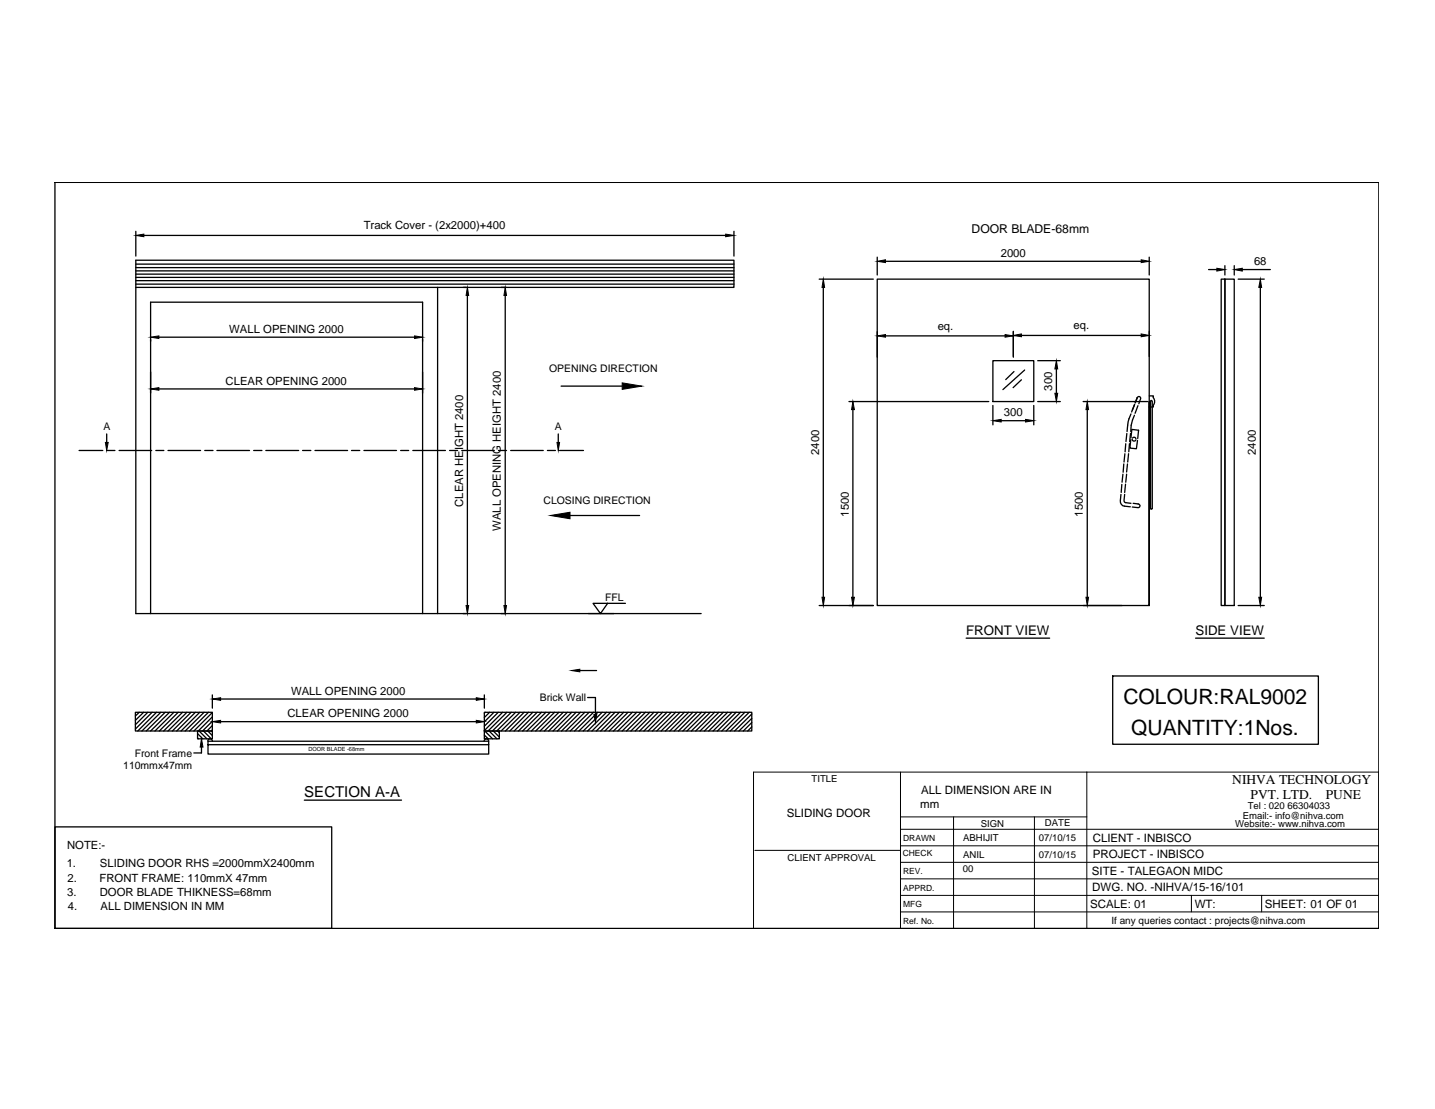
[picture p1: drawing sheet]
<svg xmlns="http://www.w3.org/2000/svg" width="279mm" height="216mm" viewBox="0 0 279 216" stroke-linecap="round" stroke-linejoin="round" font-family="sans-serif">
<!-- layer: 0 -->
<g fill="none" stroke="#000" stroke-width=".25">
<path d="M10.7 35.5h257.8v145.2h-257.8zM26.4 56h116.5v-5.3h-116.5v68.8h110.1M26.4 55.3h116.5M26.4 54.6h116.5M26.4 54h116.5M26.4 53.4h116.5M26.4 52.7h116.5M26.4 52.1h116.5M26.4 51.4h116.5M26.4 45v4.9M28 45.8h113.3M85.2 56v63.5"/>
<path d="M90.2 56h.6M91 57.5v60.4M97.6 56h.9M98.4 57.5v60.4M142.9 45v4.9M159.5 54.3h10.5M160.3 56v60.3M170.8 50.1v3.4M172.4 50.9h49.8M223.8 50.1v3.4M235.3 52.5h1.6M237.8 54.3h.7v63.6h-.7z"/>
<path d="M238.5 54.3h1.8v63.6h-1.8zM238.5 51.7v1.8M240.3 51.7v1.8M241.1 54.3h5.1M241.9 52.5h5.4M245.4 56v60.3M30.9 65.6h49.8M30.9 75.7h49.8M109.2 75.2h11.9M165.3 78.2h27.2M166.1 79.7v36.6M170.8 64.6v4.9"/>
<path d="M172.4 65.4h23.3M193.3 70.2h8v8h-8zM193.3 78.9v3.8M197.3 64.5v5M197.4 72.3l-1.6 1.6M198.9 73.9l-1.6 1.6M198.9 65.3h23.3M199.5 72l-4.2 3.8M201.3 78.9v3.8M202 78.2h4.4M202 70.2h4.4M205.7 71.8v4.8"/>
<path d="M210.9 78.2h12.6M211.7 79.7v36.6M220.9 78.8l-.4 1.1M220.9 78.7l-.6 1.5M221.1 78.3l.3-.9-.4 1.1M221.4 77.5a.37 .37 0 0 1 .4-.3 .37 .37 0 0 1 .3 .3l-.4 1.1M221.6 79l-.6 1.5M223.8 78.2v39.7v-63.6h-53v63.6h53M223.8 77.1h.8l-.1 .3a1.12 1.12 0 0 1 0 1.5M223.8 64.5v4.9M224 78.2v20.8M224 78.1l.2-.1 .1 .1"/>
<path d="M224.4 78.2v20.8M224.6 78.9v.3h-.8M15.4 87.7h4.6M20.8 84.5v1.6M20.8 87.7h1.6M23.2 87.7h6.3M30.3 87.7h1.6M32.7 87.7h6.4M39.9 87.7h1.6M42.2 87.7h6.4M49.4 87.7h1.6M51.8 87.7h6.4"/>
<path d="M58.9 87.7h1.6M61.3 87.7h6.4M68.4 87.7h1.6M70.9 87.7h6.3M78 87.7h1.6M80.4 87.7h6.3M87.5 87.7h1.6M89.9 87.7h6.4M97.1 87.7h1.5M99.4 87.7h6.4M106.6 87.7h1.5M108.7 84.5v1.6"/>
<path d="M109 87.7h4.6M194.9 81.9h4.8M218.3 96.3l-.2 1.2a.95 .95 0 0 0 .8 1l1.2 .2M218.4 94.3l-.1 1.6M218.6 92.3l-.1 1.6M218.8 90.3l-.1 1.6M219 96.3l-.2 1.1 .2 .4 1.2 .2M219 88.3l-.2 1.6M219.1 94.3l-.1 1.6M219.2 86.4l-.1 1.6M219.4 92.3l-.2 1.6M219.4 84.4l-.2 1.6"/>
<path d="M219.5 90.3l-.1 1.6M219.7 88.3l-.1 1.6M219.9 86.4l-.1 1.6M220.1 84.4l-.2 1.6M220.2 85.6l-.2 1.6 1.3 .2 .2-1.6M220.2 80.6a7.5 7.5 0 0 0-.8 3.4M220.2 85.2l.2-1.6 1.3 .2-.2 1.6M220.4 85.5a.39 .39 0 0 0 .3 .4 .39 .39 0 0 0 .4-.2M220.5 85.3a.37 .37 0 0 1 .4-.2 .37 .37 0 0 1 .3 .4M220.6 98l1.2 .2 .2 .3-.4 .3-1.1-.1M220.9 80.8l-.7 2v1.2M224 99l.2 .1 .1-.1"/>
<path d="M29.3 119.5v-60.7h53v60.7M107.9 100.4h16.6M115.5 117.5h2.8l-1.4 2zM118.3 117.5h3.5M159.5 117.9h10.5M210.9 117.9h7.6M241.1 117.9h5.1M26.4 138.7h14.9v3.6h-14.9zM27.1 138.7l-.7 .7M28 138.7l-1.6 1.5M28.8 138.7l-2.4 2.4M29.6 138.7l-3.2 3.2"/>
<path d="M30.5 138.7l-3.7 3.6M31.3 138.7l-3.7 3.6M32.2 138.7l-3.7 3.6M33 138.7l-3.7 3.6M33.9 138.7l-3.7 3.6M34.7 138.7l-3.7 3.6M35.5 138.7l-3.6 3.6M36.4 138.7l-3.7 3.6M37.2 138.7l-3.6 3.6M38 138.7l-3.6 3.6M38.9 138.7l-3.7 3.6M39.7 138.7l-3.6 3.6"/>
<path d="M40.6 138.7l-3.7 3.6M41.3 138.7l-3.6 3.6M41.3 139.6l-2.7 2.7M41.3 135.3v2.6M43 136.1h49.7M94.3 138.7h52.1v3.6h-52.1zM94.3 135.3v2.6M94.5 138.7l-.2 .1M95.3 138.7l-1 1M96.2 138.7l-1.9 1.8M97 138.7l-2.7 2.7M97.9 138.7l-3.6 3.5"/>
<path d="M98.7 138.7l-3.7 3.6M99.6 138.7l-3.7 3.6M100.4 138.7l-3.7 3.6M101.2 138.7l-3.6 3.6M102.1 138.7l-3.7 3.6M102.9 138.7l-3.6 3.6M103.7 138.7l-3.6 3.6M104.6 138.7l-3.6 3.6M105.4 138.7l-3.6 3.6M106.3 138.7l-3.7 3.6M107.1 138.7l-3.7 3.6M108 138.7l-3.7 3.6"/>
<path d="M108.8 138.7l-3.7 3.6M109.7 138.7l-3.7 3.6M110.5 138.7l-3.7 3.6M111.3 138.7l-3.6 3.6M112.2 138.7l-3.7 3.6M112.9 130.5h3.2M113 138.7l-3.7 3.6M113.9 138.7l-3.7 3.6M114.4 135.8h1.5v3.3M114.7 138.7l-3.7 3.6M115.6 138.7l-3.7 3.6M116.4 138.7l-3.7 3.6"/>
<path d="M117.2 138.7l-3.6 3.6M118.1 138.7l-3.7 3.6M118.9 138.7l-3.6 3.6M119.7 138.7l-3.6 3.6M120.6 138.7l-3.6 3.6M121.4 138.7l-3.6 3.6M122.3 138.7l-3.7 3.6M123.1 138.7l-3.6 3.6M124 138.7l-3.7 3.6M124.8 138.7l-3.7 3.6M125.7 138.7l-3.7 3.6M126.5 138.7l-3.7 3.6"/>
<path d="M127.3 138.7l-3.6 3.6M128.2 138.7l-3.7 3.6M129 138.7l-3.6 3.6M129.9 138.7l-3.7 3.6M130.7 138.7l-3.7 3.6M131.6 138.7l-3.7 3.6M132.4 138.7l-3.7 3.6M133.3 138.7l-3.7 3.6M134.1 138.7l-3.7 3.6M134.9 138.7l-3.6 3.6M135.7 138.7l-3.6 3.6M136.6 138.7l-3.6 3.6"/>
<path d="M137.4 138.7l-3.6 3.6M138.3 138.7l-3.7 3.6M139.1 138.7l-3.6 3.6M140 138.7l-3.7 3.6M140.8 138.7l-3.7 3.6M141.7 138.7l-3.7 3.6M142.5 138.7l-3.7 3.6M143.3 138.7l-3.6 3.6M144.2 138.7l-3.7 3.6M145 138.7l-3.6 3.6M145.9 138.7l-3.7 3.6M146.4 139l-3.4 3.3"/>
<path d="M146.4 139.9l-2.5 2.4M188.1 124.2h16.3M216.6 131.6h40.1v13.3h-40.1zM232.8 124.2h13.4M38.5 142.3h2.8v1.5h-2.8zM38.5 143.7l.1 .1M38.5 142.8l1 1M38.8 142.3l1.5 1.5M39.2 145.4v1.2h-1.5M39.6 142.3l1.5 1.5M40.5 142.3l.8 .9M40.5 145h54.7v-.7h-54.7v2.5h54.7v-1.8"/>
<path d="M41.3 142.3v.1M41.3 144.3a.44 .44 0 0 0-.4-.5 .44 .44 0 0 0-.4 .5M41.3 140.4l-1.9 1.9M41.3 141.3l-1 1M41.3 142.1l-.2 .2M43 140.5h49.7M59.3 155.8h18.9M94.3 142.3h2.9v1.5h-2.9zM94.3 143.1l.8 .7M94.4 142.3l1.5 1.5M95.2 144.3a.44 .44 0 0 0-.5-.5 .44 .44 0 0 0-.4 .5M95.2 142.3l1.6 1.5"/>
<path d="M96 142.3l1.2 1.2M96.9 142.3l.3 .3M146.4 140.7l-1.7 1.6M146.4 141.5l-.8 .8M10.7 161h53.9v19.7h-53.9z"/>
</g>
<g fill="#000" stroke="#000" stroke-width=".19">
<path d="M26.4 45.8l1.6-.2v.5zM91 56l.3 1.5h-.6zM98.4 56l.2 1.5h-.5zM141.3 45.6l1.6 .2-1.6 .3zM160.3 54.3l.3 1.7h-.6zM170.8 50.9l1.6-.3v.5zM222.2 50.6l1.6 .3-1.6 .2zM236.9 52.2l1.6 .3-1.6 .3zM240.3 52.5l1.6-.3v.6zM245.4 54.3l.2 1.7h-.5zM29.3 65.6l1.6-.2v.5zM29.3 75.7l1.6-.2v.5z"/>
<path d="M80.7 65.4l1.6 .2-1.6 .3zM80.7 75.5l1.6 .2-1.6 .3zM121.1 74.5l3.9 .7-3.9 .6zM166.1 78.2l.3 1.5h-.6zM170.8 65.4l1.6-.3v.5zM195.7 65.1l1.6 .3-1.6 .2zM197.3 65.3l1.6-.3v.6zM205.4 76.6h.5l-.2 1.6zM205.7 70.2l.2 1.6h-.5zM211.7 78.2l.2 1.5h-.5zM222.2 65l1.6 .3-1.6 .3zM20.5 86.1h.6l-.3 1.6z"/>
<path d="M108.4 86.1h.6l-.3 1.6zM107.2 100.4l3.8-.7v1.3zM193.3 81.9l1.6-.3v.6zM199.7 81.6l1.6 .3-1.6 .3zM90.7 117.9h.6l-.3 1.6zM98.1 117.9h.5l-.2 1.6zM160 116.3h.6l-.3 1.6zM165.8 116.3h.6l-.3 1.6zM211.4 116.3h.5l-.2 1.6zM245.1 116.3h.5l-.2 1.6zM41.3 136.1l1.7-.3v.5zM92.7 135.8l1.6 .3-1.6 .2z"/>
<path d="M111.3 130.5l1.6-.2v.5zM115.6 139.1h.6l-.3 1.6zM39.2 143.8l.3 1.6h-.5zM41.3 140.5l1.7-.3v.5zM92.7 140.2l1.6 .3-1.6 .2z"/>
</g>
<g fill="none" stroke="#000" stroke-width=".19">
<path d="M175.3 150.3v30.4M175.3 159h36.3M185.7 159v21.7M201.4 159v21.7M211.6 150.3v30.4M147 165.6h28.3M175.3 171.1h93.2M175.3 167.9h93.2M175.3 164.7h93.2M175.3 161.4h93.2M175.3 174.3h93.2M175.3 177.5h93.2"/>
<path d="M232 174.3v3.2M245.6 174.3v3.2M146.7 180.7v-30.4h121.8v30.4h-121.5"/>
</g>
<g font-size="4.1">
<text x="218.7" y="137">COLOUR:RAL9002</text>
<text x="220.2" y="143.1">QUANTITY:1Nos.</text>
</g>
<text font-size="2.9" x="59.3" y="155.1">SECTION A-A</text>
<g font-size="2.6">
<text x="188.1" y="123.7">FRONT VIEW</text>
<text x="232.8" y="123.7">SIDE VIEW</text>
<text x="239.9" y="152.7">NIHVA TECHNOLOGY</text>
<text x="243.5" y="155.5">PVT. LTD.</text>
<text x="258.1" y="155.5">PUNE</text>
</g>
<text font-size="2.4" x="189.2" y="45.4">DOOR BLADE-68mm</text>
<g font-size="2.2">
<text x="70.8" y="44.6">Track Cover - (2x2000)+400</text>
<text x="194.8" y="50">2000</text>
<text x="244.2" y="51.7">68</text>
<text x="44.6" y="64.8">WALL OPENING 2000</text>
<text x="182.6" y="64.2">eq.</text>
<text x="209" y="64">eq.</text>
<text x="43.9" y="74.9">CLEAR OPENING 2000</text>
<text x="204.8" y="76.1" transform="rotate(-90 204.8 76.1)">300</text>
<text x="195.4" y="81.1">300</text>
<text x="159.5" y="88.5" transform="rotate(-90 159.5 88.5)">2400</text>
<text x="244.5" y="88.5" transform="rotate(-90 244.5 88.5)">2400</text>
<text x="90.2" y="98.7" transform="rotate(-90 90.2 98.7)">CLEAR HEIGHT 2400</text>
<text x="165.3" y="100.6" transform="rotate(-90 165.3 100.6)">1500</text>
<text x="210.8" y="100.6" transform="rotate(-90 210.8 100.6)">1500</text>
<text x="97.5" y="103.4" transform="rotate(-90 97.5 103.4)">WALL OPENING HEIGHT 2400</text>
<text x="56.7" y="135.2">WALL OPENING 2000</text>
<text x="56" y="139.6">CLEAR OPENING 2000</text>
<text x="179.4" y="154.6">ALL DIMENSION ARE IN</text>
<text x="153.2" y="159.1">SLIDING DOOR</text>
<text x="179.2" y="157.3">mm</text>
<text x="13.1" y="165.2">NOTE:-</text>
<text x="212.8" y="163.9">CLIENT - INBISCO</text>
<text x="212.8" y="167">PROJECT - INBISCO</text>
<text x="13" y="168.8">1.</text>
<text x="13.2" y="171.7">2.</text>
<text x="19.4" y="171.7">FRONT FRAME: 110mmX 47mm</text>
<text x="19.5" y="168.8">SLIDING DOOR RHS =2000mmX2400mm</text>
<text x="212.6" y="170.3">SITE - TALEGAON MIDC</text>
<text x="212.7" y="173.5">DWG. NO. -NIHVA/15-16/101</text>
<text x="13.1" y="174.5">3.</text>
<text x="13.2" y="177.2">4.</text>
<text x="19.4" y="174.5">DOOR BLADE THIKNESS=68mm</text>
<text x="19.6" y="177.2">ALL DIMENSION IN MM</text>
<text x="212.2" y="176.7">SCALE: 01</text>
<text x="232.6" y="176.7">WT:</text>
<text x="246.2" y="176.7">SHEET: 01 OF 01</text>
</g>
<g font-size="2">
<text x="106.9" y="72.4">OPENING DIRECTION</text>
<text x="20.1" y="83.7">A</text>
<text x="108" y="83.7">A</text>
<text x="105.8" y="98.2">CLOSING DIRECTION</text>
<text x="117.8" y="117">FFL</text>
<text x="105.1" y="136.5">Brick Wall</text>
<text x="24" y="149.8">110mmx47mm</text>
<text x="26.2" y="147.4">Front Frame</text>
</g>
<g font-size="1.9">
<text x="158" y="152.3">TITLE</text>
<text x="191" y="161">SIGN</text>
<text x="203.4" y="160.8">DATE</text>
<text x="240.5" y="161">Website:- www.nihva.com</text>
<text x="242" y="159.4">Email:- info@nihva.com</text>
<text x="242.9" y="157.6">Tel : 020 66304033</text>
<text x="153.4" y="167.6">CLIENT APPROVAL</text>
<text x="187.5" y="163.8">ABHIJIT</text>
<text x="187.5" y="167">ANIL</text>
<text x="202.3" y="163.8">07/10/15</text>
<text x="202.3" y="167">07/10/15</text>
<text x="187.4" y="169.8">00</text>
<text x="216.4" y="179.8">If any queries contact : projects@nihva.com</text>
</g>
<g font-size="1.7">
<text x="175.8" y="166.6">CHECK</text>
<text x="175.8" y="163.7">DRAWN</text>
<text x="175.8" y="170.2">REV.</text>
<text x="175.8" y="173.4">APPRD.</text>
<text x="175.8" y="176.6">MFG</text>
<text x="175.8" y="179.9">Ref. No.</text>
</g>
<text font-size="1.1" x="60.1" y="146.2">DOOR BLADE -68mm</text>
</svg>
